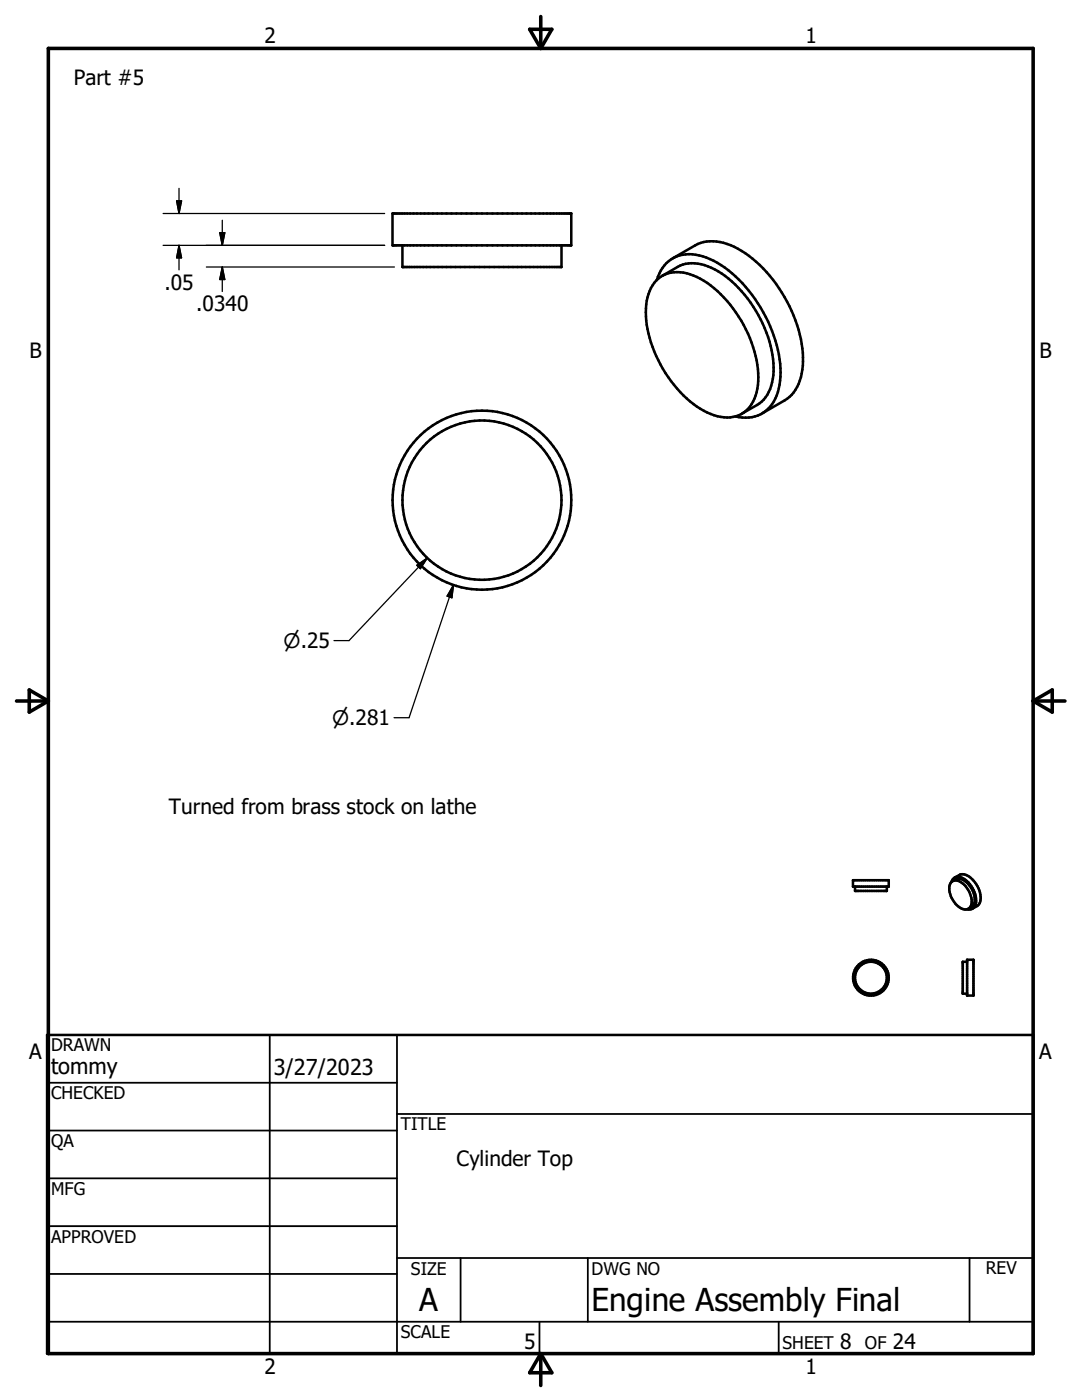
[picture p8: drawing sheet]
<svg xmlns="http://www.w3.org/2000/svg" width="216mm" height="279mm" viewBox="0 0 216 279" stroke-linecap="round" stroke-linejoin="round" font-family="sans-serif">
<g fill="none" stroke="#000" stroke-width=".51">
<path d="M78.3 42.6h35.7v6.4h-35.7zM80.3 49v4.3h31.7v-4.3M130.9 56a6.4 6.4 0 0 1 7.5-1 21.7 21.7 0 0 1 10 9.9 19.8 19.8 0 0 1 2.6 13.4 6 6 0 0 1-7.8 4.8 19.2 19.2 0 0 1-10.4-8.6 21.7 21.7 0 0 1-3.8-14.5l.9-2.5zM131.1 55.9a6.8 6.8 0 0 1 9.1-4.7 21.1 21.1 0 0 1 10.5 8.5 26.3 26.3 0 0 1 5 15.5 8.6 8.6 0 0 1-3.9 7.5 7.3 7.3 0 0 1-5.1 .4M132.1 55l3.1-1.7a7.7 7.7 0 0 1 7.4 .5 24.8 24.8 0 0 1 11.5 17 11 11 0 0 1-1.7 8.9l-1.3 1.1-3.1 1.8M134.2 51.6l4.5-2.6a8.4 8.4 0 0 1 7.8 .3 27 27 0 0 1 12.6 15.6 17.5 17.5 0 0 1 .3 11.7l-1 1.7-.9 .9-5.4 3.3M170.2 175.7h7.1v1.2h-7.1zM170.6 176.9v.9h6.4v-.9M189.9 176a1.86 1.86 0 0 1 2.5 .6 4.6 4.6 0 0 1 1.3 4.2 1.5 1.5 0 0 1-2.5 .1 4.4 4.4 0 0 1-1.6-4.5zM190.1 175.8a2.13 2.13 0 0 1 3.1 .7 4 4 0 0 1 1 4.2l-1 .7M190.5 175.2a2.1 2.1 0 0 1 2-.7 5 5 0 0 1 3 5.7 2.27 2.27 0 0 1-1.5 1.1M190.5 175.1l-.4 .4-.2 .5"/>
<path d="M190.5 175.1a2.75 2.75 0 0 1 3 1.4 4.3 4.3 0 0 1 1 4.4l-.7 .5-.8 .1M193 191.9h-.9v6.4h.9M193 191.5h1.2v7.2h-1.2zM9.4 206.5h196.8v63.6h-196.8z"/>
<circle cx="96.2" cy="99.8" r="17.8"/>
<circle cx="96.2" cy="99.8" r="15.9"/>
<circle cx="173.8" cy="195.1" r="3.2"/>
<circle cx="173.8" cy="195.1" r="3.6"/>
</g>
<path d="M9.6 9.7h196.6v260.4h-196.6zM105.7 5.8h4.4l-2.2 3.9zM107.9 3.3v6.4M3.3 139.9h6.3M5.8 137.7l3.8 2.2-3.8 2.2zM206.2 139.9h6.3M206.2 139.9l3.8-2.2v4.4zM107.9 270.1v6.4M107.9 270.1l2.2 3.9h-4.4z" fill="none" stroke="#000" stroke-width=".71"/>
<g fill="none" stroke="#000" stroke-width=".36">
<path d="M9.4 216.1h69.8M53.8 206.5v63.6M79.2 206.5v63.6M9.4 225.6h69.8M9.4 235.2h69.8M79.2 222.3h127M9.4 244.7h69.8M9.4 254.2h69.8M79.2 251.1h127M91.9 251.1v12.7M117.3 251.1v12.7M193.5 251.1v12.7"/>
<path d="M9.4 263.8h196.8M107.6 263.8v6.3M155.4 263.8v6.3"/>
</g>
<g fill="none" stroke="#000" stroke-width=".25">
<path d="M35.7 37.6v5M32.5 49h44.2M32.5 42.6h44.2M35.2 40.1h1l-.5 2.5zM35.7 49v4.9M35.7 49l.5 2.5h-1zM41.2 53.3h37.5M43.8 46.4h1.1l-.5 2.6zM44.4 44v5M44.4 53.3v4.9M44.4 53.3l.5 2.5h-1.1zM83.2 112.8l2.1-1.4-1.4 2.1z"/>
<path d="M85.3 111.4l-15.7 16.4h-3M90.5 116.8l-8.9 26.4h-3M90.5 116.8l-.3 2.5-1-.3z"/>
</g>
<path d="M35.2 40.1h1l-.5 2.5zM35.7 49l.5 2.5h-1zM43.8 46.4h1.1l-.5 2.6zM44.4 53.3l.5 2.5h-1.1zM83.2 112.8l2.1-1.4-1.4 2.1zM90.5 116.8l-.3 2.5-1-.3z" fill="#000" stroke="#000" stroke-width=".25"/>
<g font-size="6.3">
<text x="83.7" y="261.6">A</text>
<text x="118" y="261.7">Engine Assembly Final</text>
</g>
<g font-size="4.4">
<text x="10.2" y="214.4">tommy</text>
<text x="54.6" y="214.6">3/27/2023</text>
</g>
<g font-size="4.2">
<text x="52.8" y="8.7">2</text>
<text x="160.7" y="8.7">1</text>
<text x="14.7" y="17">Part #5</text>
<text x="32.8" y="57.8">.05</text>
<text x="39.2" y="62.1">.0340</text>
<text x="5.9" y="71.5">B</text>
<text x="207.4" y="71.5">B</text>
<text x="33.7" y="162.5">Turned from brass stock on lathe</text>
<text x="5.8" y="211.4">A</text>
<text x="207.4" y="211.4">A</text>
<text x="91.1" y="232.7">Cylinder Top</text>
<text x="104.6" y="269.3">5</text>
<text x="167.7" y="269.3">8</text>
<text x="178.2" y="269.3">24</text>
<text x="52.8" y="274.2">2</text>
<text x="160.7" y="274.2">1</text>
</g>
<g font-size="4">
<text x="56.6" y="129.3">n.25</text>
<text x="66.3" y="144.7">n.281</text>
</g>
<g font-size="3.5">
<text x="10.2" y="209.8">DRAWN</text>
<text x="10.2" y="219.4">CHECKED</text>
<text x="80" y="225.6">TITLE</text>
<text x="10.2" y="229">QA</text>
<text x="10.2" y="238.5">MFG</text>
<text x="10.2" y="248.1">APPROVED</text>
<text x="82" y="254.4">SIZE</text>
<text x="118" y="254.4">DWG NO</text>
<text x="196.7" y="254.3">REV</text>
<text x="80" y="267.1">SCALE</text>
<text x="156.1" y="269.3">SHEET</text>
<text x="172.6" y="269.3">OF</text>
</g>
</svg>
